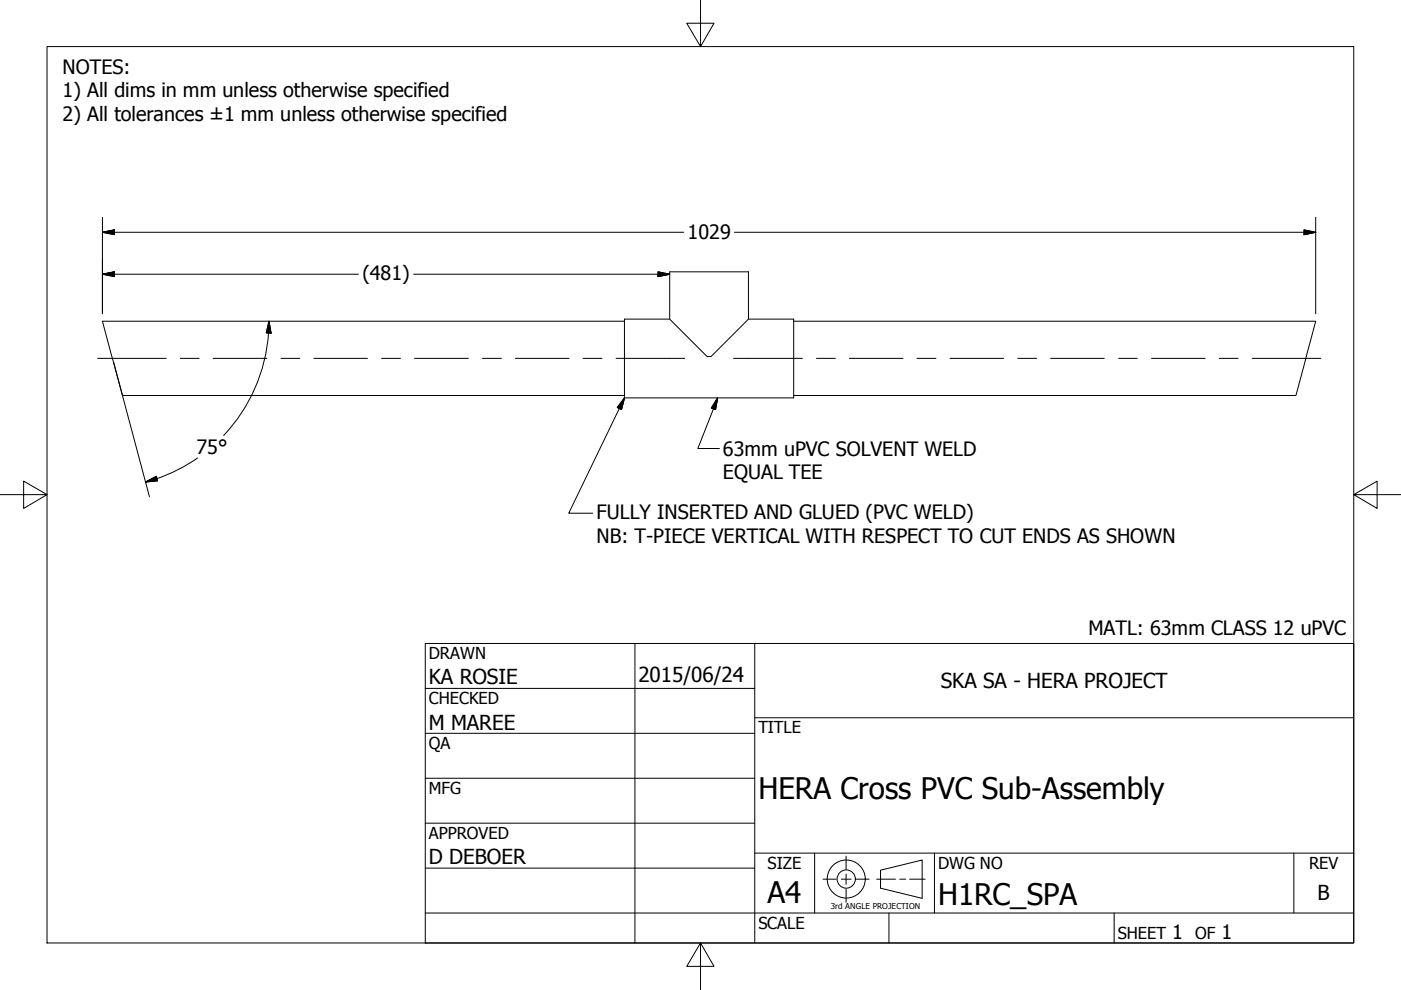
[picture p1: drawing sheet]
<svg xmlns="http://www.w3.org/2000/svg" width="297mm" height="210mm" viewBox="0 0 297 210" stroke-linecap="round" stroke-linejoin="round" font-family="sans-serif">
<!-- layer: Visible (ANSI) -->
<path d="M142 57.6h16.7v10.1l-8 7.9h-.8l-7.9-7.9zM132.4 68.1h-110.7l4.3 15.8h106.4M142 67.7h-9.6v16.7h35.9v-16.7h-9.6M168.3 68.1h110.7l-4.2 15.8h-106.5" fill="none" stroke="#000" stroke-width=".21"/>
<!-- layer: Border (ANSI) -->
<path d="M148.5 -.1v10l-2.9-5h5.8l-2.9 5M10 9.9h277v190h-277zM0 104.9h10l-5-2.9v5.8l5-2.9M287 104.9l5 2.9v-5.8l-5 2.9h10M148.5 199.9l2.9 5h-5.8l2.9-5v10" fill="none" stroke="#000" stroke-width=".21"/>
<!-- layer: Title (ANSI) -->
<g fill="none" stroke="#000" stroke-width=".21">
<path d="M90.2 136.4h196.8v63.5h-196.8zM134.6 136.4v63.5M160 136.4v63.5M90.2 146h69.8M90.2 155.5h69.8M160 152.2h127M90.2 165h69.8M90.2 174.5h69.8M90.2 193.6h196.8M90.2 184.1h69.8M160 180.9h127M172.7 180.9v12.7"/>
<path d="M188.5 193.6v6.3M198.1 180.9v12.7M236.2 193.6v6.3M274.3 180.9v12.7"/>
</g>
<!-- layer: Symbol (ANSI) -->
<path d="M132.4 84.4l-.6 2.4-.9-.4zM132.4 84.4l-11.8 24.4h5.1M152.1 84.4l-.4 2.4-.9-.3zM152.1 84.4l-4.1 10.7h4.5" fill="none" stroke="#000" stroke-width=".21"/>
<path d="M132.4 84.4l-.6 2.4zM132.4 84.4l-.6 2.4-.9-.4zM152.1 84.4l-.4 2.4zM152.1 84.4l-.4 2.4-.9-.3z" fill="#000" stroke="#000" stroke-width=".21"/>
<!-- layer: Dimension (ANSI) -->
<g fill="none" stroke="#000" stroke-width=".21">
<path d="M21.7 49.2l2.6-.5v1.1zM21.7 58.1l2.6-.5v1zM21.7 49.2h123.3M21.7 46.1v20.4M21.7 58.1h54.3M87.7 58.1h54.3M139.5 57.6l2.5 .5-2.5 .5zM155.7 49.2h123.3M276.5 48.7l2.5 .5-2.5 .6zM279 46.1v20.4M24.1 76.7l7.6 28.6M56.9 70.6a35.3 35.3 0 0 1-9.5 21.7"/>
<path d="M57 68.1l.5 2.5h-1zM57 68.1v2.5M41.9 97.1a35 35 0 0 1-11 5.1M30.9 102.2l2.2-1.2 .3 1z"/>
</g>
<path d="M21.7 49.2l2.6-.5zM21.7 49.2l2.6-.5v1.1zM21.7 58.1l2.6-.5zM21.7 58.1l2.6-.5v1zM139.5 58.6l2.5-.5zM139.5 57.6l2.5 .5-2.5 .5zM276.5 49.8l2.5-.6zM276.5 48.7l2.5 .5-2.5 .6zM57 68.1l.5 2.5zM57 68.1l.5 2.5h-1zM30.9 102.2l2.2-1.2zM30.9 102.2l2.2-1.2 .3 1z" fill="#000" stroke="#000" stroke-width=".21"/>
<!-- layer: Centerline (ANSI) -->
<g fill="none" stroke="#000" stroke-width=".21">
<path d="M20.7 76h14.5M38.2 76h4M45.2 76h11.4M59.6 76h4M66.5 76h11.4M80.9 76h4M87.9 76h11.4M102.3 76h4M109.3 76h11.3M123.6 76h4M130.6 76h14.6M155.5 76h14.6"/>
<path d="M173.1 76h4M180.1 76h11.4M194.4 76h4M201.4 76h11.4M215.8 76h4M222.8 76h11.3M237.2 76h3.9M244.2 76h11.3M258.5 76h4M265.5 76h14.5"/>
</g>
<!-- layer: Sketch Geometry (ANSI) -->
<g fill="none" stroke="#000" stroke-width=".21">
<path d="M174.5 186.4h2.8M178.4 186.4h2.1M179.4 181.5v2.8M179.4 185.3v2.2M179.4 188.5v2.8M181.5 186.4h2.8M185.9 186.4h4M186.7 184.5l8.8-2.2v8.2l-8.8-2.2zM190.8 186.4h1.2M192.8 186.4h3.4"/>
<circle cx="179.4" cy="186.4" r="4"/>
<circle cx="179.4" cy="186.4" r="1.94"/>
</g>
<g font-size="6.3">
<text x="160.8" y="169.3">HERA Cross PVC Sub-Assembly</text>
<text x="162.8" y="191.4">A4</text>
<text x="198.9" y="191.9">H1RC_SPA</text>
</g>
<g font-size="4.4">
<text x="90.9" y="145.1">KA ROSIE</text>
<text x="135.4" y="144.5">2015/06/24</text>
<text x="199.5" y="145.9">SKA SA - HERA PROJECT</text>
<text x="90.9" y="154.7">M MAREE</text>
<text x="90.9" y="183.2">D DEBOER</text>
<text x="279.3" y="190.7">B</text>
</g>
<g font-size="4.2">
<text x="13.3" y="15.6">NOTES:</text>
<text x="13.3" y="20.6">1) All dims in mm unless otherwise specified</text>
<text x="13.3" y="25.6">2) All tolerances ±1 mm unless otherwise specified</text>
<text x="145.8" y="50.8">1029</text>
<text x="76.8" y="59.3">(481)</text>
<text x="41.7" y="96.2">75°</text>
<text x="153.3" y="96.6">63mm uPVC SOLVENT WELD</text>
<text x="153.3" y="101.6">EQUAL TEE</text>
<text x="126.5" y="110">FULLY INSERTED AND GLUED (PVC WELD)</text>
<text x="126.5" y="115">NB: T-PIECE VERTICAL WITH RESPECT TO CUT ENDS AS SHOWN</text>
<text x="230.8" y="134.6">MATL: 63mm CLASS 12 uPVC</text>
<text x="248.5" y="199.1">1</text>
<text x="259" y="199.1">1</text>
</g>
<g font-size="3.5">
<text x="90.9" y="139.7">DRAWN</text>
<text x="90.9" y="149.3">CHECKED</text>
<text x="160.8" y="155.5">TITLE</text>
<text x="90.9" y="158.8">QA</text>
<text x="90.9" y="168.3">MFG</text>
<text x="90.9" y="177.8">APPROVED</text>
<text x="162.8" y="184.2">SIZE</text>
<text x="198.9" y="184.2">DWG NO</text>
<text x="277.6" y="184.2">REV</text>
<text x="160.8" y="196.9">SCALE</text>
<text x="237" y="199.1">SHEET</text>
<text x="253.4" y="199.1">OF</text>
</g>
<text font-size="1.7" x="176.1" y="192.8">3rd ANGLE PROJECTION</text>
</svg>
